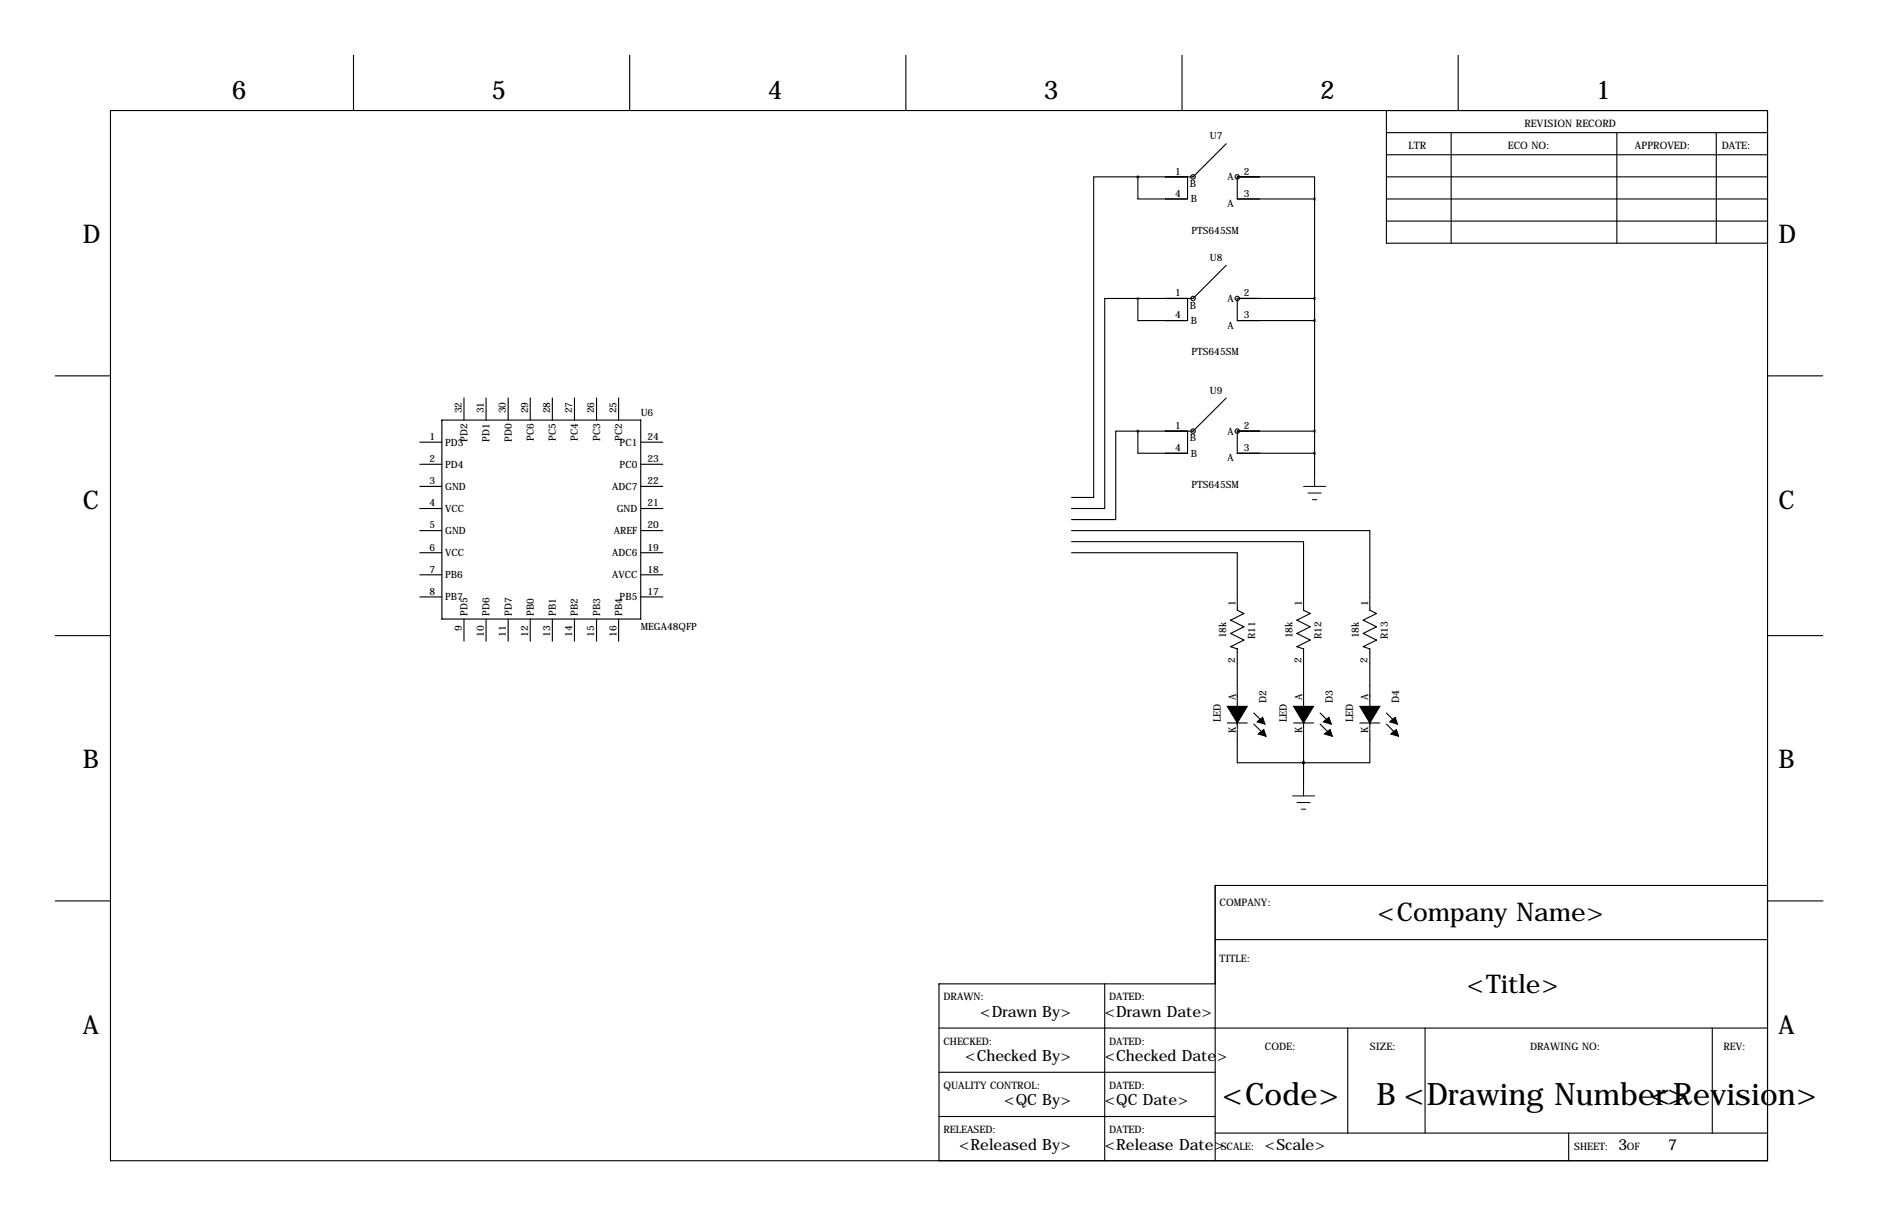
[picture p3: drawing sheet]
<svg xmlns="http://www.w3.org/2000/svg" width="432mm" height="279mm" viewBox="0 0 432 279" stroke-linecap="round" stroke-linejoin="round" font-family="sans-serif">
<g fill="none" stroke="#000" stroke-width=".25">
<path d="M81.3 12.7v12.7M144.8 12.7v12.7M208.3 12.7v12.7M271.8 12.7v12.7M335.3 12.7v12.7M25.4 25.4h381v241.3h-381zM281.9 33l-7.6 7.6h-12.7M318.8 30.5h87.6M318.8 35.6h87.6M318.8 25.4v30.5h87.6M333.7 30.5v25.4M371.8 30.5v25.4"/>
<path d="M394.6 30.5v25.4M261.6 40.6v5.1h11.4v-5.1M261.6 40.6h-10.1v73.7h-5.1M284.5 40.6h17.8v5.1h-17.8zM302.3 45.7v63.5M318.8 45.7h87.6M318.8 50.8h87.6M318.8 40.6h87.6M261.6 68.6v5.1h11.4v-5.1M261.6 68.6h-7.6v48.2h-7.6M281.9 61l-7.6 7.6h-12.7M302.3 68.6h-17.8v5.1h17.8"/>
<path d="M12.7 86.4h12.7M101.6 96.5h45.7v45.7h-45.7zM106.7 91.4v5.1M111.8 91.4v5.1M116.8 91.4v5.1M121.9 91.4v5.1M127 91.4v5.1M132.1 91.4v5.1M137.2 91.4v5.1M142.2 91.4v5.1M261.6 99.1v5h11.4v-5M261.6 99.1h-5.1v20.3h-10.1"/>
<path d="M281.9 91.4l-7.6 7.7h-12.7M302.3 99.1h-17.8v5h17.8M406.4 86.4h12.7M96.5 101.6h5.1M96.5 106.7h5.1M96.5 111.8h5.1M96.5 116.8h5.1M147.3 101.6h5.1M147.3 106.7h5.1M147.3 111.8h5.1M147.3 116.8h5.1M96.5 121.9h5.1"/>
<path d="M96.5 127h5.1M96.5 132.1h5.1M96.5 137.2h5.1M147.3 121.9h5.1M147.3 127h5.1M147.3 132.1h5.1M147.3 137.2h5.1M246.4 121.9h68.6v18.3l1.5 .8-3.1 1.5 3.1 1.5-3.1 1.5 3.1 1.6-3.1 1.5 1.6 .5v18.3M246.4 124.5h53.3v15.7l1.5 .8-3 1.5 3 1.5-3 1.5 3 1.6-3 1.5 1.5 .5v18.3M246.4 127h38.1v13.2l1.5 .8-3 1.5 3 1.5-3 1.5 3 1.6-3 1.5 1.5 .5v18.3M12.7 146h12.7M106.7 142.2v5.1"/>
<path d="M111.8 142.2v5.1M116.8 142.2v5.1M121.9 142.2v5.1M127 142.2v5.1M132.1 142.2v5.1M137.2 142.2v5.1M142.2 142.2v5.1M406.4 146h12.7M282.2 166.1h4.6M284.5 167.6v7.7h15.2M288.3 163.8l2.5 2.6M288.3 166.4l2.5 2.5"/>
<path d="M297.4 166.1h4.6M299.7 175.3h.1M299.7 167.6v12.7M303.5 163.8l2.6 2.6M303.5 166.4l2.6 2.5M312.7 166.1h4.5M315 167.6v7.7h-15.3M318.8 163.8l2.5 2.6M318.8 166.4l2.5 2.5M12.7 207h12.7M279.4 215.9h127M406.4 203.5h-127v63.2"/>
<path d="M406.5 207h12.7M215.9 236.2h190.5M254 226.1v40.6M279.4 226.1h-63.5v40.6M309.9 236.2v24.1M327.7 236.2v24.1M393.7 236.2v24.1M215.9 246.4h63.5M215.9 256.5h63.5M279.4 260.3h127M360.7 260.3v6.4"/>
<circle cx="274.3" cy="40.6" r=".51"/>
<circle cx="284.5" cy="40.6" r=".51"/>
<circle cx="274.3" cy="68.6" r=".51"/>
<circle cx="284.5" cy="68.6" r=".51"/>
<circle cx="274.3" cy="99.1" r=".51"/>
<circle cx="284.5" cy="99.1" r=".51"/>
</g>
<path d="M282.2 162.3h2.3v3.8zM284.5 162.3h2.3l-2.3 3.8zM289.1 165.9l1.2-1.1 .5 1.6zM289.6 168.4l1-.8 .5 1.6-1.8-.5zM297.4 162.3h2.3v3.8zM299.7 162.3h2.3l-2.3 3.8zM304.3 165.9l1.3-1.1 .5 1.6zM304.8 168.4l1-.8 .5 1.6-1.8-.5zM312.7 162.3h2.3v3.8zM315 162.3h2.2l-2.2 3.8zM319.8 165.6l1-.8 .5 1.6-1.8-.5zM319.8 168.7l1.3-1.1 .5 1.6z" fill="#000" stroke="#000" stroke-width=".25"/>
<path d="M299.7 111.8h5.1M300.7 113.3h3.1M301.8 114.8h1M302.3 109.2v2.6M297.2 182.9h5.1M298.2 184.4h3M299.2 185.9h1M299.7 180.3v2.6" fill="none" stroke="#000" stroke-width=".23"/>
<path d="M302.2 45.7a.05 .05 0 0 0 .1 0 .05 .05 0 0 0-.1 0zM302.2 73.7a.05 .05 0 0 0 .1 0 .05 .05 0 0 0-.1 0zM302.2 68.6a.05 .05 0 0 0 .1 0 .05 .05 0 0 0-.1 0zM302.2 99.1a.05 .05 0 0 0 .1 0 .05 .05 0 0 0-.1 0zM302.2 104.1a.05 .05 0 0 0 .1 0 .05 .05 0 0 0-.1 0z" fill="#000" stroke="#000" stroke-width=".63"/>
<g font-size="7.1">
<text x="281" y="254">&lt;Code&gt;</text>
<text x="316.5" y="254">B &lt;Drawing Number&gt;</text>
<text x="379.4" y="254">&lt;Revision&gt;</text>
</g>
<g font-size="5.9">
<text x="53.3" y="22.9">6</text>
<text x="113" y="22.9">5</text>
<text x="176.5" y="22.9">4</text>
<text x="240" y="22.9">3</text>
<text x="303.5" y="22.9">2</text>
<text x="367" y="22.9">1</text>
<text x="19" y="55.9">D</text>
<text x="408.9" y="55.9">D</text>
<text x="19" y="116.8">C</text>
<text x="408.9" y="116.8">C</text>
<text x="19" y="176.5">B</text>
<text x="408.9" y="176.5">B</text>
<text x="316.8" y="211.6">&lt;Company Name&gt;</text>
<text x="337.3" y="228.1">&lt;Title&gt;</text>
<text x="19" y="237.5">A</text>
<text x="408.9" y="237.5">A</text>
</g>
<g font-size="3.6">
<text x="225.4" y="233.7">&lt;Drawn By&gt;</text>
<text x="254" y="233.7">&lt;Drawn Date&gt;</text>
<text x="221.9" y="243.8">&lt;Checked By&gt;</text>
<text x="254" y="243.8">&lt;Checked Date&gt;</text>
<text x="230.9" y="254">&lt;QC By&gt;</text>
<text x="254" y="254">&lt;QC Date&gt;</text>
<text x="220.5" y="264.1">&lt;Released By&gt;</text>
<text x="254" y="264.1">&lt;Release Date&gt;</text>
<text x="290.8" y="264.1">&lt;Scale&gt;</text>
<text x="372.1" y="264.1">3</text>
<text x="383.5" y="264.1">7</text>
</g>
<g font-size="2.4">
<text x="350.5" y="29.2">REVISION RECORD</text>
<text x="323.8" y="34.3">LTR</text>
<text x="346.7" y="34.3">ECO NO:</text>
<text x="375.9" y="34.3">APPROVED:</text>
<text x="395.9" y="34.3">DATE:</text>
<text x="291.2" y="161.5" transform="rotate(-90 291.2 161.5)">D2</text>
<text x="306.5" y="161.5" transform="rotate(-90 306.5 161.5)">D3</text>
<text x="321.7" y="161.5" transform="rotate(-90 321.7 161.5)">D4</text>
<text x="280.7" y="165.9" transform="rotate(-90 280.7 165.9)">LED</text>
<text x="295.9" y="165.9" transform="rotate(-90 295.9 165.9)">LED</text>
<text x="311.1" y="165.9" transform="rotate(-90 311.1 165.9)">LED</text>
<text x="280.4" y="208.3">COMPANY:</text>
<text x="280.4" y="221">TITLE:</text>
<text x="216.9" y="229.9">DRAWN:</text>
<text x="255" y="229.9">DATED:</text>
<text x="216.9" y="240">CHECKED:</text>
<text x="255" y="240">DATED:</text>
<text x="290.8" y="241.3">CODE:</text>
<text x="315" y="241.3">SIZE:</text>
<text x="351.8" y="241.3">DRAWING NO:</text>
<text x="396.2" y="241.3">REV:</text>
<text x="216.9" y="250.2">QUALITY CONTROL:</text>
<text x="255" y="250.2">DATED:</text>
<text x="216.9" y="260.3">RELEASED:</text>
<text x="255" y="260.3">DATED:</text>
<text x="280.7" y="264.2">SCALE:</text>
<text x="361.9" y="264.2">SHEET:</text>
<text x="374" y="264.2">OF</text>
</g>
<g font-size="2.3">
<text x="278.2" y="32">U7</text>
<text x="270.2" y="40.1">1</text>
<text x="282.3" y="41.4">A</text>
<text x="286" y="40.1">2</text>
<text x="270.2" y="45.2">4</text>
<text x="273.6" y="43">B</text>
<text x="273.8" y="46.5">B</text>
<text x="282.3" y="47.5">A</text>
<text x="286" y="45.2">3</text>
<text x="273.9" y="53.7">PTS645SM</text>
<text x="278.2" y="59.9">U8</text>
<text x="270.2" y="68.1">1</text>
<text x="273.6" y="70.9">B</text>
<text x="282.3" y="69.4">A</text>
<text x="286" y="68.1">2</text>
<text x="270.2" y="73.2">4</text>
<text x="273.8" y="74.5">B</text>
<text x="282.3" y="75.5">A</text>
<text x="286" y="73.2">3</text>
<text x="273.9" y="81.6">PTS645SM</text>
<text x="106.2" y="95" transform="rotate(-90 106.2 95)">32</text>
<text x="111.3" y="95" transform="rotate(-90 111.3 95)">31</text>
<text x="116.3" y="95" transform="rotate(-90 116.3 95)">30</text>
<text x="121.4" y="95" transform="rotate(-90 121.4 95)">29</text>
<text x="126.5" y="95" transform="rotate(-90 126.5 95)">28</text>
<text x="131.6" y="95" transform="rotate(-90 131.6 95)">27</text>
<text x="136.7" y="95" transform="rotate(-90 136.7 95)">26</text>
<text x="141.7" y="95" transform="rotate(-90 141.7 95)">25</text>
<text x="147.3" y="95.5">U6</text>
<text x="278.2" y="90.4">U9</text>
<text x="98.8" y="101.1">1</text>
<text x="107.5" y="101.5" transform="rotate(-90 107.5 101.5)">PD2</text>
<text x="112.6" y="101.5" transform="rotate(-90 112.6 101.5)">PD1</text>
<text x="117.6" y="101.5" transform="rotate(-90 117.6 101.5)">PD0</text>
<text x="122.7" y="101.4" transform="rotate(-90 122.7 101.4)">PC6</text>
<text x="127.8" y="101.4" transform="rotate(-90 127.8 101.4)">PC5</text>
<text x="132.9" y="101.4" transform="rotate(-90 132.9 101.4)">PC4</text>
<text x="138" y="101.4" transform="rotate(-90 138 101.4)">PC3</text>
<text x="143" y="101.4" transform="rotate(-90 143 101.4)">PC2</text>
<text x="148.8" y="101.1">24</text>
<text x="270.2" y="98.6">1</text>
<text x="273.6" y="101.4">B</text>
<text x="282.3" y="99.9">A</text>
<text x="286" y="98.6">2</text>
<text x="98.8" y="106.2">2</text>
<text x="102.4" y="102.4">PD3</text>
<text x="102.4" y="107.5">PD4</text>
<text x="142.5" y="102.4">PC1</text>
<text x="142.5" y="107.5">PC0</text>
<text x="148.8" y="106.2">23</text>
<text x="270.2" y="103.6">4</text>
<text x="273.8" y="104.9">B</text>
<text x="282.3" y="106">A</text>
<text x="286" y="103.6">3</text>
<text x="98.8" y="111.3">3</text>
<text x="102.4" y="112.6">GND</text>
<text x="140.8" y="112.6">ADC7</text>
<text x="148.8" y="111.3">22</text>
<text x="273.9" y="112.1">PTS645SM</text>
<text x="98.8" y="116.3">4</text>
<text x="102.4" y="117.6">VCC</text>
<text x="141.8" y="117.6">GND</text>
<text x="148.8" y="116.3">21</text>
<text x="98.8" y="121.4">5</text>
<text x="102.4" y="122.7">GND</text>
<text x="141.2" y="122.7">AREF</text>
<text x="148.8" y="121.4">20</text>
<text x="98.8" y="126.5">6</text>
<text x="98.8" y="131.6">7</text>
<text x="102.4" y="127.8">VCC</text>
<text x="140.8" y="127.8">ADC6</text>
<text x="148.8" y="126.5">19</text>
<text x="148.8" y="131.6">18</text>
<text x="98.8" y="136.7">8</text>
<text x="102.4" y="132.9">PB6</text>
<text x="102.4" y="138">PB7</text>
<text x="140.8" y="132.9">AVCC</text>
<text x="142.5" y="138">PB5</text>
<text x="148.8" y="136.7">17</text>
<text x="107.5" y="141.5" transform="rotate(-90 107.5 141.5)">PD5</text>
<text x="112.6" y="141.5" transform="rotate(-90 112.6 141.5)">PD6</text>
<text x="117.6" y="141.5" transform="rotate(-90 117.6 141.5)">PD7</text>
<text x="122.7" y="141.5" transform="rotate(-90 122.7 141.5)">PB0</text>
<text x="127.8" y="141.5" transform="rotate(-90 127.8 141.5)">PB1</text>
<text x="132.9" y="141.5" transform="rotate(-90 132.9 141.5)">PB2</text>
<text x="138" y="141.5" transform="rotate(-90 138 141.5)">PB3</text>
<text x="143" y="141.5" transform="rotate(-90 143 141.5)">PB4</text>
<text x="284.1" y="139.3" transform="rotate(-90 284.1 139.3)">1</text>
<text x="299.3" y="139.3" transform="rotate(-90 299.3 139.3)">1</text>
<text x="314.6" y="139.3" transform="rotate(-90 314.6 139.3)">1</text>
<text x="106.2" y="145.1" transform="rotate(-90 106.2 145.1)">9</text>
<text x="111.3" y="146.4" transform="rotate(-90 111.3 146.4)">10</text>
<text x="116.3" y="146.4" transform="rotate(-90 116.3 146.4)">11</text>
<text x="121.4" y="146.4" transform="rotate(-90 121.4 146.4)">12</text>
<text x="126.5" y="146.4" transform="rotate(-90 126.5 146.4)">13</text>
<text x="131.6" y="146.4" transform="rotate(-90 131.6 146.4)">14</text>
<text x="136.7" y="146.4" transform="rotate(-90 136.7 146.4)">15</text>
<text x="141.7" y="146.4" transform="rotate(-90 141.7 146.4)">16</text>
<text x="147.3" y="144.9">MEGA48QFP</text>
<text x="281.9" y="146.7" transform="rotate(-90 281.9 146.7)">18k</text>
<text x="288.6" y="146.8" transform="rotate(-90 288.6 146.8)">R11</text>
<text x="297.2" y="146.7" transform="rotate(-90 297.2 146.7)">18k</text>
<text x="303.9" y="146.8" transform="rotate(-90 303.9 146.8)">R12</text>
<text x="312.4" y="146.7" transform="rotate(-90 312.4 146.7)">18k</text>
<text x="319.1" y="146.8" transform="rotate(-90 319.1 146.8)">R13</text>
<text x="284" y="152.4" transform="rotate(-90 284 152.4)">2</text>
<text x="299.2" y="152.4" transform="rotate(-90 299.2 152.4)">2</text>
<text x="314.5" y="152.4" transform="rotate(-90 314.5 152.4)">2</text>
<text x="284.1" y="160.8" transform="rotate(-90 284.1 160.8)">A</text>
<text x="299.4" y="160.8" transform="rotate(-90 299.4 160.8)">A</text>
<text x="314.6" y="160.8" transform="rotate(-90 314.6 160.8)">A</text>
<text x="284.1" y="168.3" transform="rotate(-90 284.1 168.3)">K</text>
<text x="299.4" y="168.3" transform="rotate(-90 299.4 168.3)">K</text>
<text x="314.6" y="168.3" transform="rotate(-90 314.6 168.3)">K</text>
</g>
</svg>
